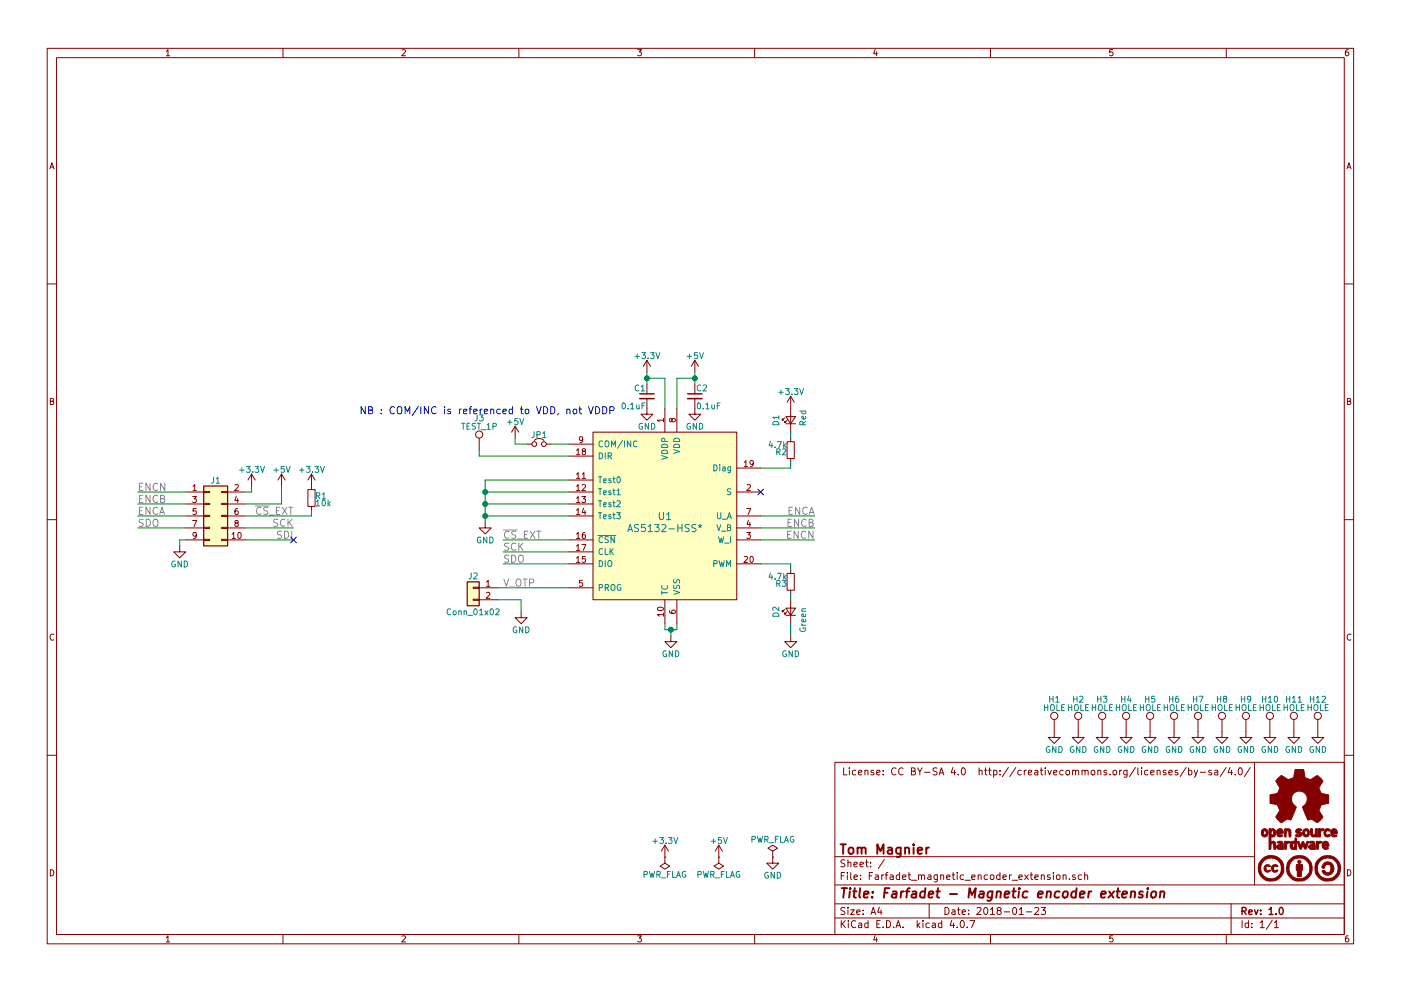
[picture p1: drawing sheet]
EESchema Schematic File Version 2
LIBS:power
LIBS:device
LIBS:switches
LIBS:relays
LIBS:motors
LIBS:transistors
LIBS:conn
LIBS:linear
LIBS:regul
LIBS:74xx
LIBS:cmos4000
LIBS:adc-dac
LIBS:memory
LIBS:xilinx
LIBS:microcontrollers
LIBS:dsp
LIBS:microchip
LIBS:analog_switches
LIBS:motorola
LIBS:texas
LIBS:intel
LIBS:audio
LIBS:interface
LIBS:digital-audio
LIBS:philips
LIBS:display
LIBS:cypress
LIBS:siliconi
LIBS:opto
LIBS:atmel
LIBS:contrib
LIBS:valves
LIBS:tom_kicad
LIBS:Farfadet_magnetic_encoder_extension-cache
EELAYER 25 0
EELAYER END
$Descr A4 11693 8268
encoding utf-8
Sheet 1 1
Title "Farfadet - Magnetic encoder extension"
Date "2018-01-23"
Rev "1.0"
Comp "Tom Magnier"
Comment1 ""
Comment2 ""
Comment3 ""
Comment4 ""
$EndDescr
$Comp
L Conn_02x05_Odd_Even J1
U 1 1
P 1750 4300
F 0 "J1" H 1800 4600 50  0000 C CNN
F 1 "Conn_02x05_Odd_Even" H 1800 4000 50  0001 C CNN
F 2 "Socket_Strips:Socket_Strip_Straight_2x05_Pitch1.27mm_SMD" H 1750 4300 50  0001 C CNN
F 3 "" H 1750 4300 50  0001 C CNN
	1    1750 4300
	1    0    0    -1  
$EndComp
Text Label 1150 4100 0    60   ~ 0
ENCN
Text Label 1150 4200 0    60   ~ 0
ENCB
Text Label 1150 4300 0    60   ~ 0
ENCA
Text Label 1150 4400 0    60   ~ 0
SDO
Text Label 2450 4300 2    60   ~ 0
~CS~_EXT
Text Label 2450 4400 2    60   ~ 0
SCK
Text Label 2450 4500 2    60   ~ 0
SDI
$Comp
L GND #PWR1
U 1 1
P 1500 4550
F 0 "#PWR1" H 1500 4300 50  0001 C CNN
F 1 "GND" H 1500 4400 50  0000 C CNN
F 2 "" H 1500 4550 50  0001 C CNN
F 3 "" H 1500 4550 50  0001 C CNN
	1    1500 4550
	1    0    0    -1  
$EndComp
Wire Wire Line
	1150 4100 1550 4100
Wire Wire Line
	1150 4200 1550 4200
Wire Wire Line
	1150 4300 1550 4300
Wire Wire Line
	1150 4400 1550 4400
Wire Wire Line
	2050 4300 2600 4300
Wire Wire Line
	2450 4400 2050 4400
Wire Wire Line
	2450 4500 2050 4500
$Comp
L +3.3V #PWR2
U 1 1
P 2100 4050
F 0 "#PWR2" H 2100 3900 50  0001 C CNN
F 1 "+3.3V" H 2100 4190 50  0000 C CNN
F 2 "" H 2100 4050 50  0001 C CNN
F 3 "" H 2100 4050 50  0001 C CNN
	1    2100 4050
	1    0    0    -1  
$EndComp
Wire Wire Line
	2050 4100 2100 4100
Wire Wire Line
	2100 4100 2100 4050
$Comp
L +5V #PWR3
U 1 1
P 2350 4050
F 0 "#PWR3" H 2350 3900 50  0001 C CNN
F 1 "+5V" H 2350 4190 50  0000 C CNN
F 2 "" H 2350 4050 50  0001 C CNN
F 3 "" H 2350 4050 50  0001 C CNN
	1    2350 4050
	1    0    0    -1  
$EndComp
Wire Wire Line
	2050 4200 2350 4200
Wire Wire Line
	2350 4200 2350 4050
Wire Wire Line
	1500 4550 1500 4500
Wire Wire Line
	1500 4500 1550 4500
$Comp
L C_Small C2
U 1 1
P 5800 3300
F 0 "C2" H 5810 3370 50  0000 L CNN
F 1 "0.1uF" H 5810 3220 50  0000 L CNN
F 2 "Capacitors_SMD:C_0603" H 5800 3300 50  0001 C CNN
F 3 "" H 5800 3300 50  0001 C CNN
	1    5800 3300
	1    0    0    -1  
$EndComp
$Comp
L AS5132-HSS* U1
U 1 1
P 5550 4300
F 0 "U1" H 5550 4300 60  0000 C CNN
F 1 "AS5132-HSS*" H 5550 4200 60  0000 C CNN
F 2 "Housings_SSOP:SSOP-20_5.3x7.2mm_Pitch0.65mm" H 5600 4100 60  0001 C CNN
F 3 "" H 5650 4600 60  0001 C CNN
	1    5550 4300
	1    0    0    -1  
$EndComp
$Comp
L C_Small C1
U 1 1
P 5400 3300
F 0 "C1" H 5410 3370 50  0000 L CNN
F 1 "0.1uF" H 5410 3220 50  0000 L CNN
F 2 "Capacitors_SMD:C_0603" H 5400 3300 50  0001 C CNN
F 3 "" H 5400 3300 50  0001 C CNN
	1    5400 3300
	-1   0    0    -1  
$EndComp
$Comp
L GND #PWR9
U 1 1
P 5400 3400
F 0 "#PWR9" H 5400 3150 50  0001 C CNN
F 1 "GND" H 5400 3250 50  0000 C CNN
F 2 "" H 5400 3400 50  0001 C CNN
F 3 "" H 5400 3400 50  0001 C CNN
	1    5400 3400
	1    0    0    -1  
$EndComp
$Comp
L GND #PWR13
U 1 1
P 5800 3400
F 0 "#PWR13" H 5800 3150 50  0001 C CNN
F 1 "GND" H 5800 3250 50  0000 C CNN
F 2 "" H 5800 3400 50  0001 C CNN
F 3 "" H 5800 3400 50  0001 C CNN
	1    5800 3400
	1    0    0    -1  
$EndComp
$Comp
L +5V #PWR12
U 1 1
P 5800 3100
F 0 "#PWR12" H 5800 2950 50  0001 C CNN
F 1 "+5V" H 5800 3240 50  0000 C CNN
F 2 "" H 5800 3100 50  0001 C CNN
F 3 "" H 5800 3100 50  0001 C CNN
	1    5800 3100
	1    0    0    -1  
$EndComp
$Comp
L +3.3V #PWR8
U 1 1
P 5400 3100
F 0 "#PWR8" H 5400 2950 50  0001 C CNN
F 1 "+3.3V" H 5400 3240 50  0000 C CNN
F 2 "" H 5400 3100 50  0001 C CNN
F 3 "" H 5400 3100 50  0001 C CNN
	1    5400 3100
	1    0    0    -1  
$EndComp
Wire Wire Line
	5400 3100 5400 3200
Wire Wire Line
	5400 3150 5550 3150
Wire Wire Line
	5550 3150 5550 3400
Connection ~ 5400 3150
Wire Wire Line
	5800 3100 5800 3200
Wire Wire Line
	5800 3150 5650 3150
Wire Wire Line
	5650 3150 5650 3400
Connection ~ 5800 3150
Text Notes 3000 3450 0    60   ~ 0
NB : COM/INC is referenced to VDD, not VDDP
$Comp
L GND #PWR11
U 1 1
P 5600 5300
F 0 "#PWR11" H 5600 5050 50  0001 C CNN
F 1 "GND" H 5600 5150 50  0000 C CNN
F 2 "" H 5600 5300 50  0001 C CNN
F 3 "" H 5600 5300 50  0001 C CNN
	1    5600 5300
	1    0    0    -1  
$EndComp
Wire Wire Line
	5550 5200 5550 5250
Wire Wire Line
	5550 5250 5650 5250
Wire Wire Line
	5600 5250 5600 5300
Wire Wire Line
	5650 5250 5650 5200
Connection ~ 5600 5250
$Comp
L R_Small R1
U 1 1
P 2600 4150
F 0 "R1" H 2630 4170 50  0000 L CNN
F 1 "10k" H 2630 4110 50  0000 L CNN
F 2 "Resistors_SMD:R_0603" H 2600 4150 50  0001 C CNN
F 3 "" H 2600 4150 50  0001 C CNN
	1    2600 4150
	1    0    0    -1  
$EndComp
Wire Wire Line
	2600 4300 2600 4250
$Comp
L +3.3V #PWR4
U 1 1
P 2600 4050
F 0 "#PWR4" H 2600 3900 50  0001 C CNN
F 1 "+3.3V" H 2600 4190 50  0000 C CNN
F 2 "" H 2600 4050 50  0001 C CNN
F 3 "" H 2600 4050 50  0001 C CNN
	1    2600 4050
	1    0    0    -1  
$EndComp
Wire Wire Line
	4750 4500 4200 4500
Text Label 4200 4600 0    60   ~ 0
SCK
Text Label 4200 4500 0    60   ~ 0
~CS~_EXT
Wire Wire Line
	4200 4600 4750 4600
Wire Wire Line
	4750 4700 4200 4700
Text Label 4200 4700 0    60   ~ 0
SDO
Wire Wire Line
	4150 4900 4750 4900
Text Label 4200 4900 0    60   ~ 0
V_OTP
$Comp
L Conn_01x02 J2
U 1 1
P 3950 4900
F 0 "J2" H 3950 5000 50  0000 C CNN
F 1 "Conn_01x02" H 3950 4700 50  0000 C CNN
F 2 "Measurement_Points:Test_Point_2Pads" H 3950 4900 50  0001 C CNN
F 3 "" H 3950 4900 50  0001 C CNN
	1    3950 4900
	-1   0    0    -1  
$EndComp
$Comp
L GND #PWR7
U 1 1
P 4350 5100
F 0 "#PWR7" H 4350 4850 50  0001 C CNN
F 1 "GND" H 4350 4950 50  0000 C CNN
F 2 "" H 4350 5100 50  0001 C CNN
F 3 "" H 4350 5100 50  0001 C CNN
	1    4350 5100
	1    0    0    -1  
$EndComp
Wire Wire Line
	4150 5000 4350 5000
Wire Wire Line
	4350 5000 4350 5100
$Comp
L R_Small R3
U 1 1
P 6600 4850
F 0 "R3" H 6630 4870 50  0000 L CNN
F 1 "4.7k" H 6630 4810 50  0000 L CNN
F 2 "Resistors_SMD:R_0603" H 6600 4850 50  0001 C CNN
F 3 "" H 6600 4850 50  0001 C CNN
	1    6600 4850
	-1   0    0    1   
$EndComp
$Comp
L LED_Small D2
U 1 1
P 6600 5100
F 0 "D2" H 6550 5225 50  0000 L CNN
F 1 "Green" H 6425 5000 50  0000 L CNN
F 2 "LEDs:LED_0603" V 6600 5100 50  0001 C CNN
F 3 "" V 6600 5100 50  0001 C CNN
	1    6600 5100
	0    -1   -1   0   
$EndComp
Wire Wire Line
	6350 4700 6600 4700
Wire Wire Line
	6600 4700 6600 4750
Wire Wire Line
	6600 4950 6600 5000
$Comp
L GND #PWR17
U 1 1
P 6600 5300
F 0 "#PWR17" H 6600 5050 50  0001 C CNN
F 1 "GND" H 6600 5150 50  0000 C CNN
F 2 "" H 6600 5300 50  0001 C CNN
F 3 "" H 6600 5300 50  0001 C CNN
	1    6600 5300
	1    0    0    -1  
$EndComp
Wire Wire Line
	6600 5300 6600 5200
$Comp
L Jumper_NC_Small JP1
U 1 1
P 4500 3700
F 0 "JP1" H 4500 3780 50  0000 C CNN
F 1 "Jumper_NC_Small" H 4510 3640 50  0001 C CNN
F 2 "tom_kicad_lib:Solder_Jumper_2_conn" H 4500 3700 50  0001 C CNN
F 3 "" H 4500 3700 50  0001 C CNN
	1    4500 3700
	1    0    0    -1  
$EndComp
Wire Wire Line
	4750 3700 4600 3700
$Comp
L +5V #PWR6
U 1 1
P 4300 3650
F 0 "#PWR6" H 4300 3500 50  0001 C CNN
F 1 "+5V" H 4300 3790 50  0000 C CNN
F 2 "" H 4300 3650 50  0001 C CNN
F 3 "" H 4300 3650 50  0001 C CNN
	1    4300 3650
	1    0    0    -1  
$EndComp
Wire Wire Line
	4400 3700 4300 3700
Wire Wire Line
	4300 3700 4300 3650
$Comp
L GND #PWR5
U 1 1
P 4050 4350
F 0 "#PWR5" H 4050 4100 50  0001 C CNN
F 1 "GND" H 4050 4200 50  0000 C CNN
F 2 "" H 4050 4350 50  0001 C CNN
F 3 "" H 4050 4350 50  0001 C CNN
	1    4050 4350
	1    0    0    -1  
$EndComp
Wire Wire Line
	4050 4000 4050 4350
Wire Wire Line
	4050 4300 4750 4300
Wire Wire Line
	4750 4200 4050 4200
Connection ~ 4050 4300
Wire Wire Line
	4750 4100 4050 4100
Connection ~ 4050 4200
Wire Wire Line
	4750 4000 4050 4000
Connection ~ 4050 4100
$Comp
L TEST_1P J3
U 1 1
P 4000 3750
F 0 "J3" H 4000 4020 50  0000 C CNN
F 1 "TEST_1P" H 4000 3950 50  0000 C CNN
F 2 "Measurement_Points:Measurement_Point_Round-TH_Small" H 4200 3750 50  0001 C CNN
F 3 "" H 4200 3750 50  0001 C CNN
	1    4000 3750
	1    0    0    -1  
$EndComp
Wire Wire Line
	4000 3750 4000 3800
Wire Wire Line
	4000 3800 4750 3800
NoConn ~ 6350 4100
$Comp
L R_Small R2
U 1 1
P 6600 3750
F 0 "R2" H 6630 3770 50  0000 L CNN
F 1 "4.7k" H 6630 3710 50  0000 L CNN
F 2 "Resistors_SMD:R_0603" H 6600 3750 50  0001 C CNN
F 3 "" H 6600 3750 50  0001 C CNN
	1    6600 3750
	-1   0    0    1   
$EndComp
$Comp
L LED_Small D1
U 1 1
P 6600 3500
F 0 "D1" H 6550 3625 50  0000 L CNN
F 1 "Red" H 6550 3400 50  0000 L CNN
F 2 "LEDs:LED_0603" V 6600 3500 50  0001 C CNN
F 3 "" V 6600 3500 50  0001 C CNN
	1    6600 3500
	0    -1   -1   0   
$EndComp
Wire Wire Line
	6350 3900 6600 3900
Wire Wire Line
	6600 3900 6600 3850
Wire Wire Line
	6600 3650 6600 3600
$Comp
L +3.3V #PWR16
U 1 1
P 6600 3400
F 0 "#PWR16" H 6600 3250 50  0001 C CNN
F 1 "+3.3V" H 6600 3540 50  0000 C CNN
F 2 "" H 6600 3400 50  0001 C CNN
F 3 "" H 6600 3400 50  0001 C CNN
	1    6600 3400
	1    0    0    -1  
$EndComp
Wire Wire Line
	6350 4300 6800 4300
Wire Wire Line
	6350 4400 6800 4400
Wire Wire Line
	6350 4500 6800 4500
Text Label 6800 4500 2    60   ~ 0
ENCN
Text Label 6800 4400 2    60   ~ 0
ENCB
Text Label 6800 4300 2    60   ~ 0
ENCA
NoConn ~ 2450 4500
$Comp
L PWR_FLAG #FLG3
U 1 1
P 6450 7150
F 0 "#FLG3" H 6450 7225 50  0001 C CNN
F 1 "PWR_FLAG" H 6450 7300 50  0000 C CNN
F 2 "" H 6450 7150 50  0001 C CNN
F 3 "" H 6450 7150 50  0001 C CNN
	1    6450 7150
	1    0    0    -1  
$EndComp
$Comp
L GND #PWR15
U 1 1
P 6450 7150
F 0 "#PWR15" H 6450 6900 50  0001 C CNN
F 1 "GND" H 6450 7000 50  0000 C CNN
F 2 "" H 6450 7150 50  0001 C CNN
F 3 "" H 6450 7150 50  0001 C CNN
	1    6450 7150
	1    0    0    -1  
$EndComp
$Comp
L PWR_FLAG #FLG2
U 1 1
P 6000 7150
F 0 "#FLG2" H 6000 7225 50  0001 C CNN
F 1 "PWR_FLAG" H 6000 7300 50  0000 C CNN
F 2 "" H 6000 7150 50  0001 C CNN
F 3 "" H 6000 7150 50  0001 C CNN
	1    6000 7150
	-1   0    0    1   
$EndComp
$Comp
L +5V #PWR14
U 1 1
P 6000 7150
F 0 "#PWR14" H 6000 7000 50  0001 C CNN
F 1 "+5V" H 6000 7290 50  0000 C CNN
F 2 "" H 6000 7150 50  0001 C CNN
F 3 "" H 6000 7150 50  0001 C CNN
	1    6000 7150
	1    0    0    -1  
$EndComp
$Comp
L PWR_FLAG #FLG1
U 1 1
P 5550 7150
F 0 "#FLG1" H 5550 7225 50  0001 C CNN
F 1 "PWR_FLAG" H 5550 7300 50  0000 C CNN
F 2 "" H 5550 7150 50  0001 C CNN
F 3 "" H 5550 7150 50  0001 C CNN
	1    5550 7150
	-1   0    0    1   
$EndComp
$Comp
L +3.3V #PWR10
U 1 1
P 5550 7150
F 0 "#PWR10" H 5550 7000 50  0001 C CNN
F 1 "+3.3V" H 5550 7290 50  0000 C CNN
F 2 "" H 5550 7150 50  0001 C CNN
F 3 "" H 5550 7150 50  0001 C CNN
	1    5550 7150
	1    0    0    -1  
$EndComp
$Comp
L TEST_1P H2
U 1 1
P 9000 6100
F 0 "H2" H 9000 6370 50  0000 C CNN
F 1 "HOLE" H 9000 6300 50  0000 C CNN
F 2 "Mounting_Holes:MountingHole_3.2mm_M3_Pad_Via" H 9200 6100 50  0001 C CNN
F 3 "" H 9200 6100 50  0001 C CNN
	1    9000 6100
	1    0    0    -1  
$EndComp
$Comp
L GND #PWR19
U 1 1
P 9000 6100
F 0 "#PWR19" H 9000 5850 50  0001 C CNN
F 1 "GND" H 9000 5950 50  0000 C CNN
F 2 "" H 9000 6100 50  0001 C CNN
F 3 "" H 9000 6100 50  0001 C CNN
	1    9000 6100
	1    0    0    -1  
$EndComp
$Comp
L TEST_1P H1
U 1 1
P 8800 6100
F 0 "H1" H 8800 6370 50  0000 C CNN
F 1 "HOLE" H 8800 6300 50  0000 C CNN
F 2 "Mounting_Holes:MountingHole_3.2mm_M3_Pad_Via" H 9000 6100 50  0001 C CNN
F 3 "" H 9000 6100 50  0001 C CNN
	1    8800 6100
	1    0    0    -1  
$EndComp
$Comp
L GND #PWR18
U 1 1
P 8800 6100
F 0 "#PWR18" H 8800 5850 50  0001 C CNN
F 1 "GND" H 8800 5950 50  0000 C CNN
F 2 "" H 8800 6100 50  0001 C CNN
F 3 "" H 8800 6100 50  0001 C CNN
	1    8800 6100
	1    0    0    -1  
$EndComp
$Comp
L TEST_1P H4
U 1 1
P 9400 6100
F 0 "H4" H 9400 6370 50  0000 C CNN
F 1 "HOLE" H 9400 6300 50  0000 C CNN
F 2 "Mounting_Holes:MountingHole_3.2mm_M3_Pad_Via" H 9600 6100 50  0001 C CNN
F 3 "" H 9600 6100 50  0001 C CNN
	1    9400 6100
	1    0    0    -1  
$EndComp
$Comp
L GND #PWR21
U 1 1
P 9400 6100
F 0 "#PWR21" H 9400 5850 50  0001 C CNN
F 1 "GND" H 9400 5950 50  0000 C CNN
F 2 "" H 9400 6100 50  0001 C CNN
F 3 "" H 9400 6100 50  0001 C CNN
	1    9400 6100
	1    0    0    -1  
$EndComp
$Comp
L TEST_1P H3
U 1 1
P 9200 6100
F 0 "H3" H 9200 6370 50  0000 C CNN
F 1 "HOLE" H 9200 6300 50  0000 C CNN
F 2 "Mounting_Holes:MountingHole_3.2mm_M3_Pad_Via" H 9400 6100 50  0001 C CNN
F 3 "" H 9400 6100 50  0001 C CNN
	1    9200 6100
	1    0    0    -1  
$EndComp
$Comp
L GND #PWR20
U 1 1
P 9200 6100
F 0 "#PWR20" H 9200 5850 50  0001 C CNN
F 1 "GND" H 9200 5950 50  0000 C CNN
F 2 "" H 9200 6100 50  0001 C CNN
F 3 "" H 9200 6100 50  0001 C CNN
	1    9200 6100
	1    0    0    -1  
$EndComp
$Comp
L TEST_1P H6
U 1 1
P 9800 6100
F 0 "H6" H 9800 6370 50  0000 C CNN
F 1 "HOLE" H 9800 6300 50  0000 C CNN
F 2 "Mounting_Holes:MountingHole_3.2mm_M3_Pad_Via" H 10000 6100 50  0001 C CNN
F 3 "" H 10000 6100 50  0001 C CNN
	1    9800 6100
	1    0    0    -1  
$EndComp
$Comp
L GND #PWR23
U 1 1
P 9800 6100
F 0 "#PWR23" H 9800 5850 50  0001 C CNN
F 1 "GND" H 9800 5950 50  0000 C CNN
F 2 "" H 9800 6100 50  0001 C CNN
F 3 "" H 9800 6100 50  0001 C CNN
	1    9800 6100
	1    0    0    -1  
$EndComp
$Comp
L TEST_1P H5
U 1 1
P 9600 6100
F 0 "H5" H 9600 6370 50  0000 C CNN
F 1 "HOLE" H 9600 6300 50  0000 C CNN
F 2 "Mounting_Holes:MountingHole_3.2mm_M3_Pad_Via" H 9800 6100 50  0001 C CNN
F 3 "" H 9800 6100 50  0001 C CNN
	1    9600 6100
	1    0    0    -1  
$EndComp
$Comp
L GND #PWR22
U 1 1
P 9600 6100
F 0 "#PWR22" H 9600 5850 50  0001 C CNN
F 1 "GND" H 9600 5950 50  0000 C CNN
F 2 "" H 9600 6100 50  0001 C CNN
F 3 "" H 9600 6100 50  0001 C CNN
	1    9600 6100
	1    0    0    -1  
$EndComp
$Comp
L TEST_1P H8
U 1 1
P 10200 6100
F 0 "H8" H 10200 6370 50  0000 C CNN
F 1 "HOLE" H 10200 6300 50  0000 C CNN
F 2 "Mounting_Holes:MountingHole_3.2mm_M3_Pad_Via" H 10400 6100 50  0001 C CNN
F 3 "" H 10400 6100 50  0001 C CNN
	1    10200 6100
	1    0    0    -1  
$EndComp
$Comp
L GND #PWR25
U 1 1
P 10200 6100
F 0 "#PWR25" H 10200 5850 50  0001 C CNN
F 1 "GND" H 10200 5950 50  0000 C CNN
F 2 "" H 10200 6100 50  0001 C CNN
F 3 "" H 10200 6100 50  0001 C CNN
	1    10200 6100
	1    0    0    -1  
$EndComp
$Comp
L TEST_1P H7
U 1 1
P 10000 6100
F 0 "H7" H 10000 6370 50  0000 C CNN
F 1 "HOLE" H 10000 6300 50  0000 C CNN
F 2 "Mounting_Holes:MountingHole_3.2mm_M3_Pad_Via" H 10200 6100 50  0001 C CNN
F 3 "" H 10200 6100 50  0001 C CNN
	1    10000 6100
	1    0    0    -1  
$EndComp
$Comp
L GND #PWR24
U 1 1
P 10000 6100
F 0 "#PWR24" H 10000 5850 50  0001 C CNN
F 1 "GND" H 10000 5950 50  0000 C CNN
F 2 "" H 10000 6100 50  0001 C CNN
F 3 "" H 10000 6100 50  0001 C CNN
	1    10000 6100
	1    0    0    -1  
$EndComp
$Comp
L TEST_1P H9
U 1 1
P 10400 6100
F 0 "H9" H 10400 6370 50  0000 C CNN
F 1 "HOLE" H 10400 6300 50  0000 C CNN
F 2 "Mounting_Holes:MountingHole_3.2mm_M3_Pad_Via" H 10600 6100 50  0001 C CNN
F 3 "" H 10600 6100 50  0001 C CNN
	1    10400 6100
	1    0    0    -1  
$EndComp
$Comp
L GND #PWR26
U 1 1
P 10400 6100
F 0 "#PWR26" H 10400 5850 50  0001 C CNN
F 1 "GND" H 10400 5950 50  0000 C CNN
F 2 "" H 10400 6100 50  0001 C CNN
F 3 "" H 10400 6100 50  0001 C CNN
	1    10400 6100
	1    0    0    -1  
$EndComp
$Comp
L TEST_1P H11
U 1 1
P 10800 6100
F 0 "H11" H 10800 6370 50  0000 C CNN
F 1 "HOLE" H 10800 6300 50  0000 C CNN
F 2 "Mounting_Holes:MountingHole_3.2mm_M3_Pad_Via" H 11000 6100 50  0001 C CNN
F 3 "" H 11000 6100 50  0001 C CNN
	1    10800 6100
	1    0    0    -1  
$EndComp
$Comp
L GND #PWR28
U 1 1
P 10800 6100
F 0 "#PWR28" H 10800 5850 50  0001 C CNN
F 1 "GND" H 10800 5950 50  0000 C CNN
F 2 "" H 10800 6100 50  0001 C CNN
F 3 "" H 10800 6100 50  0001 C CNN
	1    10800 6100
	1    0    0    -1  
$EndComp
$Comp
L TEST_1P H10
U 1 1
P 10600 6100
F 0 "H10" H 10600 6370 50  0000 C CNN
F 1 "HOLE" H 10600 6300 50  0000 C CNN
F 2 "Mounting_Holes:MountingHole_3.2mm_M3_Pad_Via" H 10800 6100 50  0001 C CNN
F 3 "" H 10800 6100 50  0001 C CNN
	1    10600 6100
	1    0    0    -1  
$EndComp
$Comp
L GND #PWR27
U 1 1
P 10600 6100
F 0 "#PWR27" H 10600 5850 50  0001 C CNN
F 1 "GND" H 10600 5950 50  0000 C CNN
F 2 "" H 10600 6100 50  0001 C CNN
F 3 "" H 10600 6100 50  0001 C CNN
	1    10600 6100
	1    0    0    -1  
$EndComp
$Comp
L TEST_1P H12
U 1 1
P 11000 6100
F 0 "H12" H 11000 6370 50  0000 C CNN
F 1 "HOLE" H 11000 6300 50  0000 C CNN
F 2 "Mounting_Holes:MountingHole_3.2mm_M3_Pad_Via" H 11200 6100 50  0001 C CNN
F 3 "" H 11200 6100 50  0001 C CNN
	1    11000 6100
	1    0    0    -1  
$EndComp
$Comp
L GND #PWR29
U 1 1
P 11000 6100
F 0 "#PWR29" H 11000 5850 50  0001 C CNN
F 1 "GND" H 11000 5950 50  0000 C CNN
F 2 "" H 11000 6100 50  0001 C CNN
F 3 "" H 11000 6100 50  0001 C CNN
	1    11000 6100
	1    0    0    -1  
$EndComp
$EndSCHEMATC
